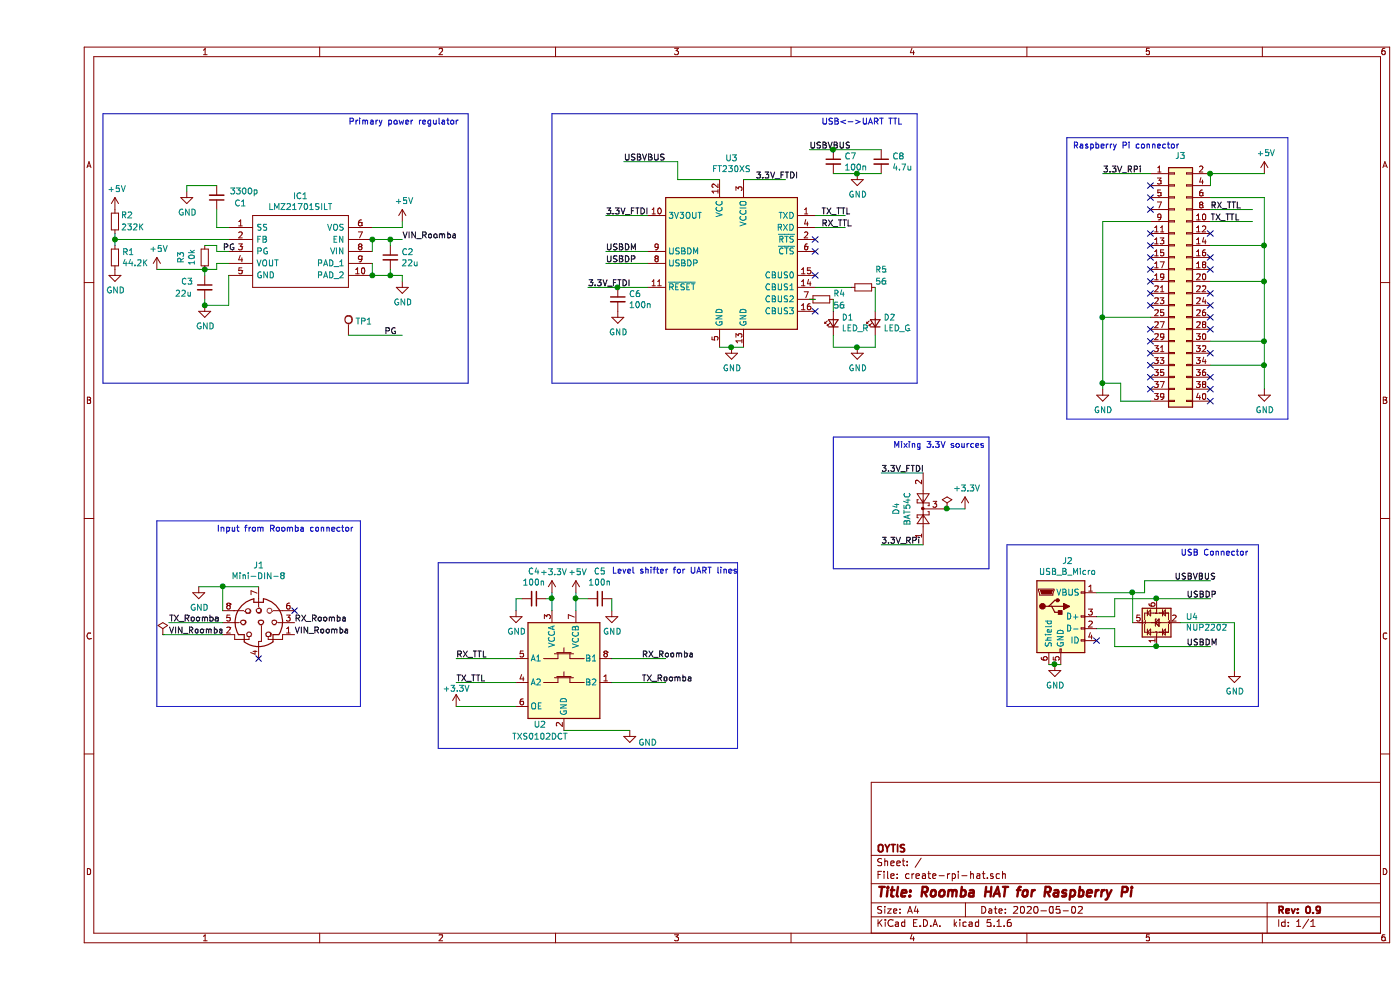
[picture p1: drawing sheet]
EESchema Schematic File Version 4
EELAYER 30 0
EELAYER END
$Descr A4 11693 8268
encoding utf-8
Sheet 1 1
Title "Roomba HAT for Raspberry Pi"
Date "2020-05-02"
Rev "0.9"
Comp "OYTIS"
Comment1 ""
Comment2 ""
Comment3 ""
Comment4 ""
$EndDescr
Wire Wire Line
	9800 1450 9800 1550
Wire Wire Line
	10150 1750 9800 1750
Text Label 2150 5300 0    50   ~ 0
VIN_Roomba
$Comp
L power:GND #PWR05
U 1 1
P 3050 2350
F 0 "#PWR05" H 3050 2100 50  0001 C CNN
F 1 "GND" H 3055 2177 50  0000 C CNN
F 2 "" H 3050 2350 50  0001 C CNN
F 3 "" H 3050 2350 50  0001 C CNN
	1    3050 2350
	1    0    0    -1  
$EndComp
Wire Wire Line
	3050 2300 3050 2350
$Comp
L Connector:TestPoint TP1
U 1 1
P 2600 2800
F 0 "TP1" H 2658 2918 50  0000 L CNN
F 1 "TestPoint" H 2658 2827 50  0001 L CNN
F 2 "TestPoint:TestPoint_Pad_D2.0mm" H 2800 2800 50  0001 C CNN
F 3 "~" H 2800 2800 50  0001 C CNN
	1    2600 2800
	1    0    0    -1  
$EndComp
$Comp
L Device:R_Small R3
U 1 1
P 1400 2150
F 0 "R3" V 1596 2150 50  0000 C CNN
F 1 "10k" V 1505 2150 50  0000 C CNN
F 2 "Resistor_SMD:R_0402_1005Metric" H 1400 2150 50  0001 C CNN
F 3 "~" H 1400 2150 50  0001 C CNN
	1    1400 2150
	-1   0    0    1   
$EndComp
$Comp
L power:+5V #PWR03
U 1 1
P 650 1750
F 0 "#PWR03" H 650 1600 50  0001 C CNN
F 1 "+5V" H 665 1923 50  0000 C CNN
F 2 "" H 650 1750 50  0001 C CNN
F 3 "" H 650 1750 50  0001 C CNN
	1    650  1750
	1    0    0    -1  
$EndComp
$Comp
L Device:R_Small R2
U 1 1
P 650 1850
F 0 "R2" H 550 1800 50  0000 C CNN
F 1 "232K" H 500 1900 50  0000 C CNN
F 2 "Resistor_SMD:R_0402_1005Metric" H 650 1850 50  0001 C CNN
F 3 "~" H 650 1850 50  0001 C CNN
	1    650  1850
	-1   0    0    1   
$EndComp
$Comp
L power:GND #PWR01
U 1 1
P 1400 2550
F 0 "#PWR01" H 1400 2300 50  0001 C CNN
F 1 "GND" H 1405 2377 50  0000 C CNN
F 2 "" H 1400 2550 50  0001 C CNN
F 3 "" H 1400 2550 50  0001 C CNN
	1    1400 2550
	1    0    0    -1  
$EndComp
$Comp
L Device:R_Small R1
U 1 1
P 650 2150
F 0 "R1" H 709 2196 50  0000 L CNN
F 1 "44.2K" H 709 2105 50  0000 L CNN
F 2 "Resistor_SMD:R_0402_1005Metric" H 650 2150 50  0001 C CNN
F 3 "~" H 650 2150 50  0001 C CNN
	1    650  2150
	1    0    0    -1  
$EndComp
$Comp
L Device:C_Small C1
U 1 1
P 1500 1650
F 0 "C1" H 1250 1700 50  0000 L CNN
F 1 "3300p" H 1150 1600 50  0000 L CNN
F 2 "Capacitor_SMD:C_0402_1005Metric" H 1500 1650 50  0001 C CNN
F 3 "~" H 1500 1650 50  0001 C CNN
	1    1500 1650
	-1   0    0    1   
$EndComp
Wire Wire Line
	5350 1500 5700 1500
$Comp
L Connector_Generic:Conn_02x20_Odd_Even J3
U 1 1
P 9500 2350
F 0 "J3" H 9550 3400 50  0000 C CNN
F 1 "RaspberryPi GPIO connector" H 9550 3376 50  0001 C CNN
F 2 "Connector_PinSocket_2.54mm:PinSocket_2x20_P2.54mm_Vertical" H 9500 2350 50  0001 C CNN
F 3 "~" H 9500 2350 50  0001 C CNN
	1    9500 2350
	1    0    0    -1  
$EndComp
Text Label 2150 5200 0    50   ~ 0
RX_Roomba
Text Label 1100 5200 0    50   ~ 0
TX_Roomba
Wire Notes Line style solid
	2700 5900 2700 4350
Text Notes 1500 4450 0    50   ~ 0
Input from Roomba connector
Wire Notes Line style solid
	3600 950  3600 3200
Wire Notes Line style solid
	3600 3200 550  3200
Wire Notes Line style solid
	550  3200 550  950 
Wire Notes Line style solid
	550  950  3600 950 
Text Notes 2600 1050 0    50   ~ 0
Primary power regulator
Text Label 3050 2000 0    50   ~ 0
VIN_Roomba
Wire Notes Line style solid
	3350 4700 5850 4700
Wire Notes Line style solid
	5850 4700 5850 6250
Wire Notes Line style solid
	5850 6250 3350 6250
Wire Notes Line style solid
	3350 6250 3350 4700
Text Notes 4800 4800 0    50   ~ 0
Level shifter for UART lines
Text Label 9800 1750 0    50   ~ 0
RX_TTL
Wire Wire Line
	9800 1850 10150 1850
$Comp
L Connector:USB_B_Micro J2
U 1 1
P 8550 5150
F 0 "J2" H 8607 5617 50  0000 C CNN
F 1 "USB_B_Micro" H 8607 5526 50  0000 C CNN
F 2 "Connecter_USB:USB_Micro-B_Molex-105017-0001" H 8700 5100 50  0001 C CNN
F 3 "~" H 8700 5100 50  0001 C CNN
	1    8550 5150
	1    0    0    -1  
$EndComp
NoConn ~ 8850 5350
$Comp
L power:GND #PWR016
U 1 1
P 5800 2900
F 0 "#PWR016" H 5800 2650 50  0001 C CNN
F 1 "GND" H 5805 2727 50  0000 C CNN
F 2 "" H 5800 2900 50  0001 C CNN
F 3 "" H 5800 2900 50  0001 C CNN
	1    5800 2900
	1    0    0    -1  
$EndComp
$Comp
L Interface_USB:FT230XS U3
U 1 1
P 5800 2200
F 0 "U3" H 5800 3081 50  0000 C CNN
F 1 "FT230XS" H 5800 2990 50  0000 C CNN
F 2 "Package_SO:SSOP-16_3.9x4.9mm_P0.635mm" H 6800 1600 50  0001 C CNN
F 3 "https://www.ftdichip.com/Support/Documents/DataSheets/ICs/DS_FT230X.pdf" H 5800 2200 50  0001 C CNN
	1    5800 2200
	1    0    0    -1  
$EndComp
Wire Wire Line
	5700 2900 5800 2900
Wire Wire Line
	5900 2900 5800 2900
Connection ~ 5800 2900
$Comp
L Power_Protection:NUP2202 U4
U 1 1
P 9350 5200
F 0 "U4" V 9396 4956 50  0000 R CNN
F 1 "NUP2202" V 9305 4956 50  0000 R CNN
F 2 "Package_TO_SOT_SMD:SOT-363_SC-70-6" H 9430 5275 50  0001 C CNN
F 3 "http://www.onsemi.ru.com/pub_link/Collateral/NUP2202W1-D.PDF" H 9430 5275 50  0001 C CNN
	1    9350 5200
	0    -1   -1   0   
$EndComp
Wire Wire Line
	8850 5150 9000 5150
Wire Wire Line
	9000 5150 9000 5000
Wire Wire Line
	9000 5000 9350 5000
Connection ~ 9350 5000
Wire Wire Line
	9350 5000 9800 5000
Wire Wire Line
	8850 5250 9000 5250
Wire Wire Line
	9000 5250 9000 5400
Wire Wire Line
	9000 5400 9350 5400
Connection ~ 9350 5400
Wire Wire Line
	9350 5400 9800 5400
Wire Wire Line
	8850 4950 9150 4950
Wire Wire Line
	9150 4950 9150 5200
$Comp
L power:GND #PWR021
U 1 1
P 10000 5600
F 0 "#PWR021" H 10000 5350 50  0001 C CNN
F 1 "GND" H 10005 5427 50  0000 C CNN
F 2 "" H 10000 5600 50  0001 C CNN
F 3 "" H 10000 5600 50  0001 C CNN
	1    10000 5600
	1    0    0    -1  
$EndComp
Wire Wire Line
	10000 5600 10000 5200
Wire Wire Line
	10000 5200 9550 5200
$Comp
L power:GND #PWR019
U 1 1
P 8500 5550
F 0 "#PWR019" H 8500 5300 50  0001 C CNN
F 1 "GND" H 8505 5377 50  0000 C CNN
F 2 "" H 8500 5550 50  0001 C CNN
F 3 "" H 8500 5550 50  0001 C CNN
	1    8500 5550
	1    0    0    -1  
$EndComp
Wire Wire Line
	8450 5550 8500 5550
Wire Wire Line
	8550 5550 8500 5550
Connection ~ 8500 5550
Text Label 9600 5000 0    50   ~ 0
USBDP
Text Label 9600 5400 0    50   ~ 0
USBDM
NoConn ~ 6500 2000
NoConn ~ 6500 2100
Wire Wire Line
	6500 1800 6750 1800
Text Label 6550 1800 0    50   ~ 0
TX_TTL
Text Label 6550 1900 0    50   ~ 0
RX_TTL
Text Label 4750 2100 0    50   ~ 0
USBDM
Text Label 4750 2200 0    50   ~ 0
USBDP
Wire Wire Line
	9150 4950 9250 4950
Wire Wire Line
	9250 4950 9250 4850
Connection ~ 9150 4950
Wire Wire Line
	6250 1500 5900 1500
Text Label 9500 4850 0    50   ~ 0
USBVBUS
$Comp
L Device:LED_Small D1
U 1 1
P 6650 2700
F 0 "D1" V 6696 2632 50  0000 R CNN
F 1 "LED_R" V 6605 2632 50  0000 R CNN
F 2 "LED_SMD:R_0402_1005Metric" V 6650 2700 50  0001 C CNN
F 3 "~" V 6650 2700 50  0001 C CNN
	1    6650 2700
	0    -1   -1   0   
$EndComp
$Comp
L Device:LED_Small D2
U 1 1
P 7000 2700
F 0 "D2" V 7046 2632 50  0000 R CNN
F 1 "LED_G" V 6955 2632 50  0000 R CNN
F 2 "LED_SMD:R_0402_1005Metric" V 7000 2700 50  0001 C CNN
F 3 "~" V 7000 2700 50  0001 C CNN
	1    7000 2700
	0    -1   -1   0   
$EndComp
$Comp
L Device:R_Small R4
U 1 1
P 6550 2500
F 0 "R4" V 6500 2650 50  0000 C CNN
F 1 "56" V 6600 2650 50  0000 C CNN
F 2 "Resistor_SMD:R_0402_1005Metric" H 6550 2500 50  0001 C CNN
F 3 "~" H 6550 2500 50  0001 C CNN
	1    6550 2500
	0    1    1    0   
$EndComp
$Comp
L Device:R_Small R5
U 1 1
P 6900 2400
F 0 "R5" V 6750 2550 50  0000 C CNN
F 1 "56" V 6850 2550 50  0000 C CNN
F 2 "Resistor_SMD:R_0402_1005Metric" H 6900 2400 50  0001 C CNN
F 3 "~" H 6900 2400 50  0001 C CNN
	1    6900 2400
	0    1    1    0   
$EndComp
Wire Wire Line
	6500 2500 6450 2500
Wire Wire Line
	6650 2500 6650 2600
Wire Wire Line
	7000 2400 7000 2600
Wire Wire Line
	6800 2400 6500 2400
Wire Wire Line
	5350 1500 5350 1350
Text Label 4900 1350 0    50   ~ 0
USBVBUS
Wire Wire Line
	4750 2100 5100 2100
Wire Wire Line
	4750 2200 5100 2200
Wire Wire Line
	6500 1900 6750 1900
Wire Wire Line
	4600 2400 4850 2400
NoConn ~ 6500 2300
$Comp
L power:GND #PWR018
U 1 1
P 6850 2900
F 0 "#PWR018" H 6850 2650 50  0001 C CNN
F 1 "GND" H 6855 2727 50  0000 C CNN
F 2 "" H 6850 2900 50  0001 C CNN
F 3 "" H 6850 2900 50  0001 C CNN
	1    6850 2900
	1    0    0    -1  
$EndComp
Wire Wire Line
	6650 2800 6650 2900
Wire Wire Line
	6650 2900 6850 2900
Wire Wire Line
	7000 2800 7000 2900
Wire Wire Line
	7000 2900 6850 2900
Connection ~ 6850 2900
NoConn ~ 6500 2600
$Comp
L Device:C_Small C6
U 1 1
P 4850 2500
F 0 "C6" H 4942 2546 50  0000 L CNN
F 1 "100n" H 4942 2455 50  0000 L CNN
F 2 "Capacitor_SMD:C_0402_1005Metric" H 4850 2500 50  0001 C CNN
F 3 "~" H 4850 2500 50  0001 C CNN
	1    4850 2500
	1    0    0    -1  
$EndComp
Connection ~ 4850 2400
Wire Wire Line
	4850 2400 5100 2400
$Comp
L power:GND #PWR013
U 1 1
P 4850 2600
F 0 "#PWR013" H 4850 2350 50  0001 C CNN
F 1 "GND" H 4855 2427 50  0000 C CNN
F 2 "" H 4850 2600 50  0001 C CNN
F 3 "" H 4850 2600 50  0001 C CNN
	1    4850 2600
	1    0    0    -1  
$EndComp
$Comp
L power:GND #PWR023
U 1 1
P 10250 3250
F 0 "#PWR023" H 10250 3000 50  0001 C CNN
F 1 "GND" H 10255 3077 50  0000 C CNN
F 2 "" H 10250 3250 50  0001 C CNN
F 3 "" H 10250 3250 50  0001 C CNN
	1    10250 3250
	1    0    0    -1  
$EndComp
Wire Wire Line
	9800 1650 10250 1650
Wire Wire Line
	10250 2350 9800 2350
Connection ~ 10250 2350
Wire Wire Line
	10250 2350 10250 2850
Wire Wire Line
	9800 2850 10250 2850
Connection ~ 10250 2850
Wire Wire Line
	10250 2850 10250 3050
Wire Wire Line
	9800 3050 10250 3050
Connection ~ 10250 3050
Wire Wire Line
	10250 3050 10250 3250
$Comp
L power:GND #PWR020
U 1 1
P 8900 3250
F 0 "#PWR020" H 8900 3000 50  0001 C CNN
F 1 "GND" H 8905 3077 50  0000 C CNN
F 2 "" H 8900 3250 50  0001 C CNN
F 3 "" H 8900 3250 50  0001 C CNN
	1    8900 3250
	1    0    0    -1  
$EndComp
Wire Wire Line
	9300 1850 8900 1850
Wire Wire Line
	8900 1850 8900 2650
Wire Wire Line
	9300 2650 8900 2650
Connection ~ 8900 2650
Wire Wire Line
	8900 2650 8900 3200
Wire Wire Line
	9300 3350 9050 3350
Wire Wire Line
	9050 3350 9050 3200
Wire Wire Line
	9050 3200 8900 3200
Connection ~ 8900 3200
Wire Wire Line
	8900 3200 8900 3250
NoConn ~ 9300 1550
NoConn ~ 9300 1650
NoConn ~ 9300 1750
NoConn ~ 9300 1950
NoConn ~ 9300 2050
NoConn ~ 9300 2150
NoConn ~ 9300 2250
NoConn ~ 9300 2350
NoConn ~ 9300 2450
NoConn ~ 9300 2550
NoConn ~ 9300 2750
NoConn ~ 9300 2850
NoConn ~ 9300 2950
NoConn ~ 9300 3050
NoConn ~ 9300 3150
NoConn ~ 9300 3250
NoConn ~ 9800 3350
NoConn ~ 9800 3250
NoConn ~ 9800 3150
NoConn ~ 9800 2950
NoConn ~ 9800 2750
NoConn ~ 9800 2650
NoConn ~ 9800 2550
NoConn ~ 9800 2450
NoConn ~ 9800 2250
NoConn ~ 9800 2150
NoConn ~ 9800 1950
Wire Wire Line
	9800 1450 10250 1450
Connection ~ 9800 1450
Text Label 9800 1850 0    50   ~ 0
TX_TTL
$Comp
L power:+5V #PWR022
U 1 1
P 10250 1450
F 0 "#PWR022" H 10250 1300 50  0001 C CNN
F 1 "+5V" H 10265 1623 50  0000 C CNN
F 2 "" H 10250 1450 50  0001 C CNN
F 3 "" H 10250 1450 50  0001 C CNN
	1    10250 1450
	1    0    0    -1  
$EndComp
Wire Notes Line style solid
	4300 950  4300 3200
Wire Notes Line style solid
	4300 3200 7350 3200
Wire Notes Line style solid
	7350 3200 7350 950 
Wire Notes Line style solid
	7350 950  4300 950 
Text Notes 6550 1050 0    50   ~ 0
USB<->UART TTL
Wire Notes Line style solid
	8100 4550 8100 5900
Wire Notes Line style solid
	8100 5900 10200 5900
Wire Notes Line style solid
	10200 5900 10200 4550
Wire Notes Line style solid
	10200 4550 8100 4550
Text Notes 9550 4650 0    50   ~ 0
USB Connector
Wire Notes Line style solid
	8600 1150 8600 3500
Wire Notes Line style solid
	8600 3500 10450 3500
Wire Notes Line style solid
	10450 3500 10450 1150
Wire Notes Line style solid
	10450 1150 8600 1150
Text Notes 8650 1250 0    50   ~ 0
Raspberry Pi connector
Wire Wire Line
	4900 1350 5350 1350
Text Label 8900 1450 0    50   ~ 0
3.3V_RPi
Wire Wire Line
	4750 1800 5100 1800
Text Label 4750 1800 0    50   ~ 0
3.3V_FTDI
Text Label 6000 1500 0    50   ~ 0
3.3V_FTDI
$Comp
L power:+3.3V #PWR0101
U 1 1
P 7750 4250
F 0 "#PWR0101" H 7750 4100 50  0001 C CNN
F 1 "+3.3V" H 7765 4423 50  0000 C CNN
F 2 "" H 7750 4250 50  0001 C CNN
F 3 "" H 7750 4250 50  0001 C CNN
	1    7750 4250
	1    0    0    -1  
$EndComp
Wire Wire Line
	7400 4550 7050 4550
Wire Wire Line
	7400 3950 7050 3950
Text Label 7050 4550 0    50   ~ 0
3.3V_RPi
Text Label 7050 3950 0    50   ~ 0
3.3V_FTDI
Text Label 4600 2400 0    50   ~ 0
3.3V_FTDI
$Comp
L power:PWR_FLAG #FLG0104
U 1 1
P 7600 4250
F 0 "#FLG0104" H 7600 4325 50  0001 C CNN
F 1 "PWR_FLAG" H 7600 4423 50  0001 C CNN
F 2 "" H 7600 4250 50  0001 C CNN
F 3 "~" H 7600 4250 50  0001 C CNN
	1    7600 4250
	1    0    0    -1  
$EndComp
Wire Wire Line
	7600 4250 7750 4250
$Comp
L Diode:BAT54C D4
U 1 1
P 7400 4250
F 0 "D4" H 7400 4475 50  0000 C CNN
F 1 "BAT54C" H 7400 4384 50  0000 C CNN
F 2 "Package_TO_SOT_SMD:SOT-23" H 7475 4375 50  0001 L CNN
F 3 "http://www.diodes.com/_files/datasheets/ds11005.pdf" H 7320 4250 50  0001 C CNN
	1    7400 4250
	0    -1   -1   0   
$EndComp
Connection ~ 7600 4250
$Comp
L power:GND #PWR02
U 1 1
P 1350 4900
F 0 "#PWR02" H 1350 4650 50  0001 C CNN
F 1 "GND" H 1355 4727 50  0000 C CNN
F 2 "" H 1350 4900 50  0001 C CNN
F 3 "" H 1350 4900 50  0001 C CNN
	1    1350 4900
	1    0    0    -1  
$EndComp
$Comp
L power:PWR_FLAG #FLG0101
U 1 1
P 1050 5300
F 0 "#FLG0101" H 1050 5375 50  0001 C CNN
F 1 "PWR_FLAG" H 1050 5473 50  0001 C CNN
F 2 "" H 1050 5300 50  0001 C CNN
F 3 "~" H 1050 5300 50  0001 C CNN
	1    1050 5300
	1    0    0    -1  
$EndComp
Wire Notes Line style solid
	1000 4350 1000 5900
Wire Notes Line style solid
	2700 5900 1000 5900
Wire Notes Line style solid
	1000 4350 2700 4350
$Comp
L power:+5V #PWR09
U 1 1
P 4500 4950
F 0 "#PWR09" H 4500 4800 50  0001 C CNN
F 1 "+5V" H 4515 5123 50  0000 C CNN
F 2 "" H 4500 4950 50  0001 C CNN
F 3 "" H 4500 4950 50  0001 C CNN
	1    4500 4950
	1    0    0    -1  
$EndComp
Wire Wire Line
	4300 4950 4300 5000
$Comp
L power:+3.3V #PWR010
U 1 1
P 4300 4950
F 0 "#PWR010" H 4300 4800 50  0001 C CNN
F 1 "+3.3V" H 4315 5123 50  0000 C CNN
F 2 "" H 4300 4950 50  0001 C CNN
F 3 "" H 4300 4950 50  0001 C CNN
	1    4300 4950
	1    0    0    -1  
$EndComp
Wire Wire Line
	4500 4950 4500 5000
$Comp
L Device:C_Small C5
U 1 1
P 4700 5000
F 0 "C5" V 4471 5000 50  0000 C CNN
F 1 "100n" V 4562 5000 50  0000 C CNN
F 2 "Capacitor_SMD:C_0402_1005Metric" H 4700 5000 50  0001 C CNN
F 3 "~" H 4700 5000 50  0001 C CNN
	1    4700 5000
	0    1    1    0   
$EndComp
Wire Wire Line
	4800 5000 4800 5100
Wire Wire Line
	4600 5000 4500 5000
Connection ~ 4500 5000
Wire Wire Line
	4500 5000 4500 5100
$Comp
L Device:C_Small C4
U 1 1
P 4150 5000
F 0 "C4" V 3921 5000 50  0000 C CNN
F 1 "100n" V 4012 5000 50  0000 C CNN
F 2 "Capacitor_SMD:C_0402_1005Metric" H 4150 5000 50  0001 C CNN
F 3 "~" H 4150 5000 50  0001 C CNN
	1    4150 5000
	0    1    1    0   
$EndComp
Wire Wire Line
	4250 5000 4300 5000
Connection ~ 4300 5000
Wire Wire Line
	4300 5000 4300 5100
Wire Wire Line
	4050 5000 4000 5000
Wire Wire Line
	4000 5000 4000 5100
$Comp
L Logic_LevelTranslator:TXS0102DCT U2
U 1 1
P 4400 5600
F 0 "U2" H 4200 5150 50  0000 C CNN
F 1 "TXS0102DCT" H 4200 5050 50  0000 C CNN
F 2 "Package_SO:SSOP-8_2.95x2.8mm_P0.65mm" H 4400 5050 50  0001 C CNN
F 3 "http://www.ti.com/lit/gpn/txs0102" H 4400 5580 50  0001 C CNN
	1    4400 5600
	1    0    0    -1  
$EndComp
Text Label 5050 5700 0    50   ~ 0
TX_Roomba
Text Label 5050 5500 0    50   ~ 0
RX_Roomba
Wire Wire Line
	4800 5700 5250 5700
Wire Wire Line
	4800 5500 5250 5500
$Comp
L power:GND #PWR012
U 1 1
P 4800 5100
F 0 "#PWR012" H 4800 4850 50  0001 C CNN
F 1 "GND" H 4805 4927 50  0000 C CNN
F 2 "" H 4800 5100 50  0001 C CNN
F 3 "" H 4800 5100 50  0001 C CNN
	1    4800 5100
	1    0    0    -1  
$EndComp
$Comp
L power:GND #PWR08
U 1 1
P 4000 5100
F 0 "#PWR08" H 4000 4850 50  0001 C CNN
F 1 "GND" H 4005 4927 50  0000 C CNN
F 2 "" H 4000 5100 50  0001 C CNN
F 3 "" H 4000 5100 50  0001 C CNN
	1    4000 5100
	1    0    0    -1  
$EndComp
Wire Wire Line
	4000 5900 3500 5900
Text Label 3500 5700 0    50   ~ 0
TX_TTL
Wire Wire Line
	4000 5700 3500 5700
Text Label 3500 5500 0    50   ~ 0
RX_TTL
Wire Wire Line
	4400 6100 4950 6100
$Comp
L power:GND #PWR014
U 1 1
P 4950 6100
F 0 "#PWR014" H 4950 5850 50  0001 C CNN
F 1 "GND" H 5100 6000 50  0000 C CNN
F 2 "" H 4950 6100 50  0001 C CNN
F 3 "" H 4950 6100 50  0001 C CNN
	1    4950 6100
	1    0    0    -1  
$EndComp
Wire Wire Line
	3500 5500 4000 5500
Wire Wire Line
	10250 1650 10250 2050
$Comp
L LMZ21701SILT:LMZ21701SILT IC1
U 1 1
P 1600 1900
F 0 "IC1" H 2200 2165 50  0000 C CNN
F 1 "LMZ21701SILT" H 2200 2074 50  0000 C CNN
F 2 "kicad-libs:SIL0008E" H 2650 2000 50  0001 L CNN
F 3 "http://www.ti.com/lit/gpn/lmz21701" H 2650 1900 50  0001 L CNN
F 4 "3V to 17V, 1A Step-Down DC/DC Power Module in 3.5mm  3.5mm Package" H 2650 1800 50  0001 L CNN "Description"
F 5 "" H 2650 1700 50  0001 L CNN "Height"
F 6 "595-LMZ21701SILT" H 2650 1600 50  0001 L CNN "Mouser Part Number"
F 7 "https://www.mouser.co.uk/ProductDetail/Texas-Instruments/LMZ21701SILT?qs=%2Fd%252BFzHvH4c3T8wa09brf8Q%3D%3D" H 2650 1500 50  0001 L CNN "Mouser Price/Stock"
F 8 "Texas Instruments" H 2650 1400 50  0001 L CNN "Manufacturer_Name"
F 9 "LMZ21701SILT" H 2650 1300 50  0001 L CNN "Manufacturer_Part_Number"
	1    1600 1900
	1    0    0    -1  
$EndComp
Wire Wire Line
	2800 2200 2800 2300
Connection ~ 2800 2300
Wire Wire Line
	2800 2000 2800 2100
Connection ~ 2800 2000
$Comp
L Device:C_Small C2
U 1 1
P 2950 2150
F 0 "C2" H 3042 2196 50  0000 L CNN
F 1 "22u" H 3042 2105 50  0000 L CNN
F 2 "Capacitor_SMD:C_0805_2012Metric_Pad1.15x1.40mm_HandSolder" H 2950 2150 50  0001 C CNN
F 3 "~" H 2950 2150 50  0001 C CNN
	1    2950 2150
	1    0    0    -1  
$EndComp
Wire Wire Line
	1600 2100 1500 2100
Wire Wire Line
	1500 2100 1500 2050
Wire Wire Line
	1500 2050 1400 2050
Wire Wire Line
	1600 2200 1500 2200
Wire Wire Line
	1500 2200 1500 2250
Wire Wire Line
	1600 2300 1600 2550
Wire Wire Line
	1600 2550 1400 2550
Wire Wire Line
	1400 2300 1400 2250
Connection ~ 1400 2250
Wire Wire Line
	1400 2250 1500 2250
$Comp
L Device:C_Small C3
U 1 1
P 1400 2400
F 0 "C3" H 1200 2450 50  0000 L CNN
F 1 "22u" H 1150 2350 50  0000 L CNN
F 2 "Capacitor_SMD:C_0805_2012Metric_Pad1.15x1.40mm_HandSolder" H 1400 2400 50  0001 C CNN
F 3 "~" H 1400 2400 50  0001 C CNN
	1    1400 2400
	1    0    0    -1  
$EndComp
Wire Wire Line
	1400 2500 1400 2550
Connection ~ 1400 2550
$Comp
L power:GND #PWR0102
U 1 1
P 1250 1600
F 0 "#PWR0102" H 1250 1350 50  0001 C CNN
F 1 "GND" H 1255 1427 50  0000 C CNN
F 2 "" H 1250 1600 50  0001 C CNN
F 3 "" H 1250 1600 50  0001 C CNN
	1    1250 1600
	1    0    0    -1  
$EndComp
$Comp
L power:GND #PWR0103
U 1 1
P 650 2250
F 0 "#PWR0103" H 650 2000 50  0001 C CNN
F 1 "GND" H 655 2077 50  0000 C CNN
F 2 "" H 650 2250 50  0001 C CNN
F 3 "" H 650 2250 50  0001 C CNN
	1    650  2250
	1    0    0    -1  
$EndComp
$Comp
L power:+5V #PWR06
U 1 1
P 1000 2250
F 0 "#PWR06" H 1000 2100 50  0001 C CNN
F 1 "+5V" H 1015 2423 50  0000 C CNN
F 2 "" H 1000 2250 50  0001 C CNN
F 3 "" H 1000 2250 50  0001 C CNN
	1    1000 2250
	1    0    0    -1  
$EndComp
Wire Wire Line
	650  1950 650  2000
Connection ~ 650  2000
Wire Wire Line
	650  2000 650  2050
Wire Wire Line
	1000 2250 1400 2250
Wire Wire Line
	1600 1900 1500 1900
Wire Wire Line
	1500 1900 1500 1750
Wire Wire Line
	1500 1550 1250 1550
Wire Wire Line
	1250 1550 1250 1600
$Comp
L power:+5V #PWR0104
U 1 1
P 3050 1850
F 0 "#PWR0104" H 3050 1700 50  0001 C CNN
F 1 "+5V" H 3065 2023 50  0000 C CNN
F 2 "" H 3050 1850 50  0001 C CNN
F 3 "" H 3050 1850 50  0001 C CNN
	1    3050 1850
	1    0    0    -1  
$EndComp
Wire Wire Line
	2800 1900 3050 1900
Wire Wire Line
	3050 1900 3050 1850
Wire Wire Line
	8900 1450 9300 1450
Wire Wire Line
	9250 4850 9800 4850
Text Label 1550 2100 0    50   ~ 0
PG
Wire Wire Line
	2600 2800 3050 2800
Text Label 2900 2800 0    50   ~ 0
PG
Wire Wire Line
	650  2000 1600 2000
Wire Notes Line style solid
	6650 3650 7950 3650
Wire Notes Line style solid
	7950 3650 7950 4750
Wire Notes Line style solid
	7950 4750 6650 4750
Wire Notes Line style solid
	6650 4750 6650 3650
Text Notes 7150 3750 0    50   ~ 0
Mixing 3.3V sources
Wire Wire Line
	9800 2050 10250 2050
Connection ~ 10250 2050
Wire Wire Line
	10250 2050 10250 2350
$Comp
L power:+3.3V #PWR0105
U 1 1
P 3500 5900
F 0 "#PWR0105" H 3500 5750 50  0001 C CNN
F 1 "+3.3V" H 3500 6050 50  0000 C CNN
F 2 "" H 3500 5900 50  0001 C CNN
F 3 "" H 3500 5900 50  0001 C CNN
	1    3500 5900
	1    0    0    -1  
$EndComp
$Comp
L Connector:Mini-DIN-8 J1
U 1 1
P 1850 5200
F 0 "J1" H 1850 5681 50  0000 C CNN
F 1 "Mini-DIN-8" H 1850 5590 50  0000 C CNN
F 2 "kicad-libs:CUI_MD-80SM" V 1840 5190 50  0001 C CNN
F 3 "https://www.cuidevices.com/product/resource/md-sm-series.pdf" V 1840 5190 50  0001 C CNN
	1    1850 5200
	1    0    0    -1  
$EndComp
Text Label 1100 5300 0    50   ~ 0
VIN_Roomba
Wire Wire Line
	1550 5200 1100 5200
Wire Wire Line
	1850 4900 1550 4900
Wire Wire Line
	1550 5100 1550 4900
Connection ~ 1550 4900
Wire Wire Line
	1550 4900 1350 4900
NoConn ~ 1850 5500
NoConn ~ 2150 5100
Wire Wire Line
	1050 5300 1550 5300
$Comp
L Device:C_Small C7
U 1 1
P 6650 1350
F 0 "C7" H 6742 1396 50  0000 L CNN
F 1 "100n" H 6742 1305 50  0000 L CNN
F 2 "Capacitor_SMD:C_0402_1005Metric" H 6650 1350 50  0001 C CNN
F 3 "~" H 6650 1350 50  0001 C CNN
	1    6650 1350
	1    0    0    -1  
$EndComp
$Comp
L Device:C_Small C8
U 1 1
P 7050 1350
F 0 "C8" H 7142 1396 50  0000 L CNN
F 1 "4.7u" H 7142 1305 50  0000 L CNN
F 2 "Capacitor_SMD:C_0402_1005Metric" H 7050 1350 50  0001 C CNN
F 3 "~" H 7050 1350 50  0001 C CNN
	1    7050 1350
	1    0    0    -1  
$EndComp
$Comp
L power:GND #PWR0106
U 1 1
P 6850 1450
F 0 "#PWR0106" H 6850 1200 50  0001 C CNN
F 1 "GND" H 6855 1277 50  0000 C CNN
F 2 "" H 6850 1450 50  0001 C CNN
F 3 "" H 6850 1450 50  0001 C CNN
	1    6850 1450
	1    0    0    -1  
$EndComp
Wire Wire Line
	6650 1450 6850 1450
Wire Wire Line
	7050 1450 6850 1450
Connection ~ 6850 1450
Wire Wire Line
	7050 1250 6650 1250
Wire Wire Line
	6650 1250 6450 1250
Connection ~ 6650 1250
Text Label 6450 1250 0    50   ~ 0
USBVBUS
Wire Wire Line
	2800 2000 2950 2000
Wire Wire Line
	2800 2300 2950 2300
Wire Wire Line
	2950 2250 2950 2300
Connection ~ 2950 2300
Wire Wire Line
	2950 2300 3050 2300
Wire Wire Line
	2950 2050 2950 2000
Connection ~ 2950 2000
Wire Wire Line
	2950 2000 3050 2000
$EndSCHEMATC
